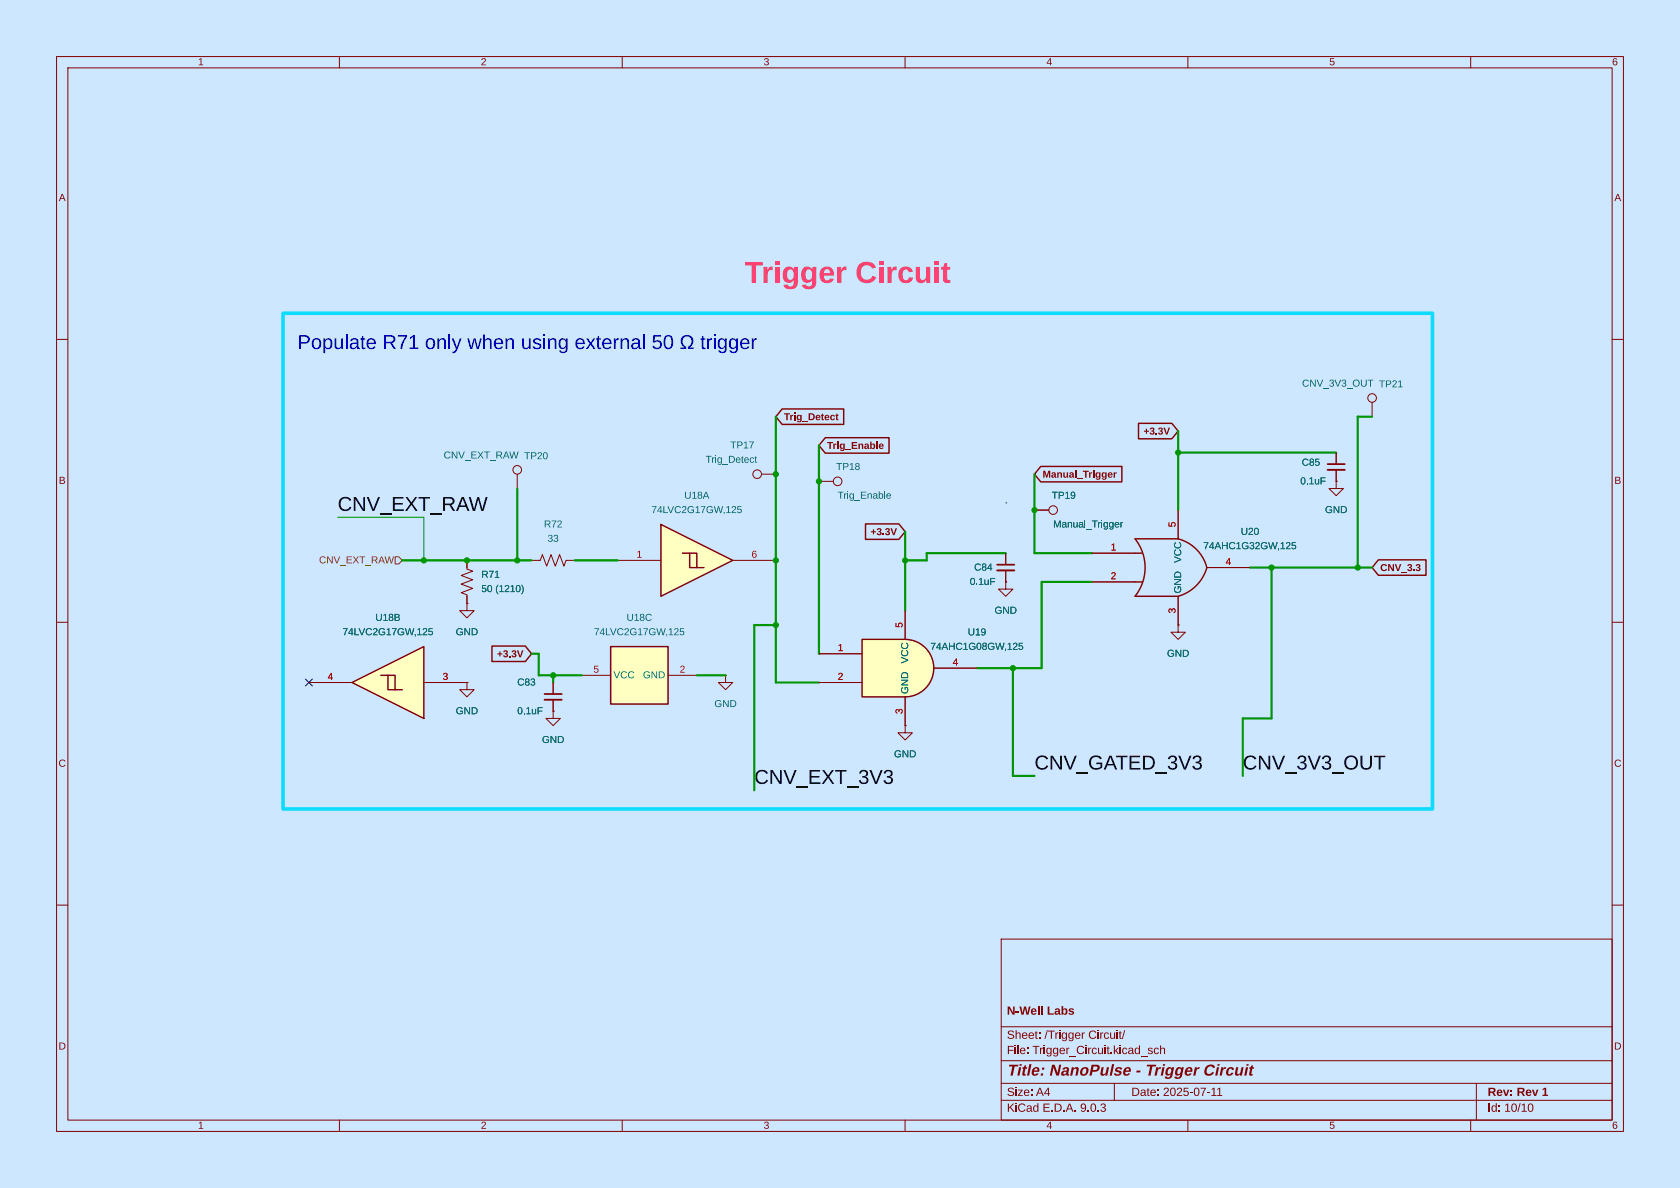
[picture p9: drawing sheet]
(kicad_sch
 (version 20250114)
 (generator "eeschema")
 (generator_version "9.0")
 (paper "A4")
 (title_block
  (title "NanoPulse - Trigger Circuit")
  (date "2025-07-11")
  (rev "Rev 1")
  (company "N-Well Labs\n\n"))
 (lib_symbols
  (symbol "majed-symbols:74AHC1G08" (exclude_from_sim no) (in_bom yes) (on_board yes)
   (property "Reference" "U" (at -2.54 3.81 0) (effects (font (size 1.27 1.27))))
   (property "Value" "74AHC1G08" (at 0 -3.81 0) (effects (font (size 1.27 1.27))))
   (property "Footprint" "" (at 0 0 0) (effects (font (size 1.27 1.27)) (hide yes)))
   (property "Datasheet" "http://www.ti.com/lit/sg/scyt129e/scyt129e.pdf" (at 0 0 0) (effects (font (size 1.27 1.27)) (hide yes)))
   (property "Description" "Single AND Gate, Low-Voltage CMOS" (at 0 0 0) (effects (font (size 1.27 1.27)) (hide yes)))
   (symbol "74AHC1G08_0_1"
    (arc (start 0 5.08) (mid 5.0579 0) (end 0 -5.08) (stroke (width 0.254) (type default)) (fill (type background)))
    (polyline (pts (xy 0 -5.08) (xy -7.62 -5.08) (xy -7.62 5.08) (xy 0 5.08)) (stroke (width 0.254) (type default)) (fill (type background))))
   (symbol "74AHC1G08_1_1"
    (pin input line (at -15.24 2.54 0) (length 7.62) (name "~" (effects (font (size 1.27 1.27)))) (number "1" (effects (font (size 1.27 1.27)))))
    (pin input line (at -15.24 -2.54 0) (length 7.62) (name "~" (effects (font (size 1.27 1.27)))) (number "2" (effects (font (size 1.27 1.27)))))
    (pin power_in line (at 0 10.16 270) (length 5.08) (name "VCC" (effects (font (size 1.27 1.27)))) (number "5" (effects (font (size 1.27 1.27)))))
    (pin power_in line (at 0 -10.16 90) (length 5.08) (name "GND" (effects (font (size 1.27 1.27)))) (number "3" (effects (font (size 1.27 1.27)))))
    (pin output line (at 12.7 0 180) (length 7.62) (name "~" (effects (font (size 1.27 1.27)))) (number "4" (effects (font (size 1.27 1.27))))))
   (embedded_fonts no))
  (symbol "majed-symbols:74AHC1G32" (exclude_from_sim no) (in_bom yes) (on_board yes)
   (property "Reference" "U" (at -2.54 3.81 0) (effects (font (size 1.27 1.27))))
   (property "Value" "74AHC1G32" (at 0 -3.81 0) (effects (font (size 1.27 1.27))))
   (property "Footprint" "" (at 0 0 0) (effects (font (size 1.27 1.27)) (hide yes)))
   (property "Datasheet" "http://www.ti.com/lit/sg/scyt129e/scyt129e.pdf" (at 0 0 0) (effects (font (size 1.27 1.27)) (hide yes)))
   (property "Description" "Single OR Gate, Low-Voltage CMOS" (at 0 0 0) (effects (font (size 1.27 1.27)) (hide yes)))
   (symbol "74AHC1G32_0_1"
    (arc (start -7.62 5.08) (mid -5.838 0) (end -7.62 -5.08) (stroke (width 0.254) (type default)) (fill (type none)))
    (polyline (pts (xy -7.62 2.54) (xy -6.35 2.54)) (stroke (width 0.254) (type default)) (fill (type background)))
    (polyline (pts (xy -7.62 -2.54) (xy -6.35 -2.54)) (stroke (width 0.254) (type default)) (fill (type background)))
    (arc (start 5.08 0) (mid 3.202 -3.202) (end 0 -5.08) (stroke (width 0.254) (type default)) (fill (type none)))
    (arc (start 0 5.08) (mid 3.2271 3.2271) (end 5.08 0) (stroke (width 0.254) (type default)) (fill (type none)))
    (polyline (pts (xy 0 5.08) (xy -7.62 5.08)) (stroke (width 0.254) (type default)) (fill (type background)))
    (polyline (pts (xy 0 -5.08) (xy -7.62 -5.08)) (stroke (width 0.254) (type default)) (fill (type background))))
   (symbol "74AHC1G32_1_1"
    (pin input line (at -15.24 2.54 0) (length 7.62) (name "~" (effects (font (size 1.27 1.27)))) (number "1" (effects (font (size 1.27 1.27)))))
    (pin input line (at -15.24 -2.54 0) (length 7.62) (name "~" (effects (font (size 1.27 1.27)))) (number "2" (effects (font (size 1.27 1.27)))))
    (pin power_in line (at 0 10.16 270) (length 5.08) (name "VCC" (effects (font (size 1.27 1.27)))) (number "5" (effects (font (size 1.27 1.27)))))
    (pin power_in line (at 0 -10.16 90) (length 5.08) (name "GND" (effects (font (size 1.27 1.27)))) (number "3" (effects (font (size 1.27 1.27)))))
    (pin output line (at 12.7 0 180) (length 7.62) (name "~" (effects (font (size 1.27 1.27)))) (number "4" (effects (font (size 1.27 1.27))))))
   (embedded_fonts no))
  (symbol "majed-symbols:74LVC2G17" (exclude_from_sim no) (in_bom yes) (on_board yes)
   (property "Reference" "U" (at -1.27 7.62 0) (effects (font (size 1.27 1.27))))
   (property "Value" "74LVC2G17" (at 2.54 -7.62 0) (effects (font (size 1.27 1.27))))
   (property "Footprint" "" (at 0 0 0) (effects (font (size 1.27 1.27)) (hide yes)))
   (property "Datasheet" "http://www.ti.com/lit/sg/scyt129e/scyt129e.pdf" (at 0 0 0) (effects (font (size 1.27 1.27)) (hide yes)))
   (property "Description" "Dual Buffer, Schmitt Triggered, Low-Voltage CMOS" (at 0 0 0) (effects (font (size 1.27 1.27)) (hide yes)))
   (symbol "74LVC2G17_1_1"
    (polyline (pts (xy -7.62 6.35) (xy -7.62 -6.35) (xy 5.08 0) (xy -7.62 6.35)) (stroke (width 0.254) (type default)) (fill (type background)))
    (polyline (pts (xy -3.81 1.27) (xy -2.54 1.27) (xy -2.54 -1.27) (xy 0 -1.27)) (stroke (width 0.254) (type default)) (fill (type background)))
    (polyline (pts (xy -2.54 1.27) (xy -1.27 1.27) (xy -1.27 -1.27)) (stroke (width 0.254) (type default)) (fill (type background)))
    (pin input line (at -15.24 0 0) (length 7.62) (name "~" (effects (font (size 1.27 1.27)))) (number "1" (effects (font (size 1.27 1.27)))))
    (pin output line (at 12.7 0 180) (length 7.62) (name "~" (effects (font (size 1.27 1.27)))) (number "6" (effects (font (size 1.27 1.27))))))
   (symbol "74LVC2G17_2_1"
    (polyline (pts (xy -7.62 6.35) (xy -7.62 -6.35) (xy 5.08 0) (xy -7.62 6.35)) (stroke (width 0.254) (type default)) (fill (type background)))
    (polyline (pts (xy -3.81 1.27) (xy -2.54 1.27) (xy -2.54 -1.27) (xy 0 -1.27)) (stroke (width 0.254) (type default)) (fill (type background)))
    (polyline (pts (xy -2.54 1.27) (xy -1.27 1.27) (xy -1.27 -1.27)) (stroke (width 0.254) (type default)) (fill (type background)))
    (pin input line (at -15.24 0 0) (length 7.62) (name "~" (effects (font (size 1.27 1.27)))) (number "3" (effects (font (size 1.27 1.27)))))
    (pin output line (at 12.7 0 180) (length 7.62) (name "~" (effects (font (size 1.27 1.27)))) (number "4" (effects (font (size 1.27 1.27))))))
   (symbol "74LVC2G17_3_0"
    (rectangle (start -5.08 -5.08) (end 5.08 5.08) (stroke (width 0.254) (type default)) (fill (type background))))
   (symbol "74LVC2G17_3_1"
    (pin power_in line (at 0 10.16 270) (length 5.08) (name "VCC" (effects (font (size 1.27 1.27)))) (number "5" (effects (font (size 1.27 1.27)))))
    (pin power_in line (at 0 -10.16 90) (length 5.08) (name "GND" (effects (font (size 1.27 1.27)))) (number "2" (effects (font (size 1.27 1.27))))))
   (embedded_fonts no))
  (symbol "majed-symbols:C_Small"
   (pin_numbers (hide yes))
   (pin_names
    (offset 0.254) (hide yes)) (exclude_from_sim no) (in_bom yes) (on_board yes)
   (property "Reference" "C" (at 0.254 1.778 0) (effects (font (size 1.27 1.27)) (justify left)))
   (property "Value" "C_Small" (at 0.254 -2.032 0) (effects (font (size 1.27 1.27)) (justify left)))
   (property "Footprint" "" (at 0 0 0) (effects (font (size 1.27 1.27)) (hide yes)))
   (property "Datasheet" "~" (at 0 0 0) (effects (font (size 1.27 1.27)) (hide yes)))
   (property "Description" "Unpolarized capacitor, small symbol" (at 0 0 0) (effects (font (size 1.27 1.27)) (hide yes)))
   (symbol "C_Small_0_1"
    (polyline (pts (xy -1.524 0.508) (xy 1.524 0.508)) (stroke (width 0.3048) (type default)) (fill (type none)))
    (polyline (pts (xy -1.524 -0.508) (xy 1.524 -0.508)) (stroke (width 0.3302) (type default)) (fill (type none))))
   (symbol "C_Small_1_1"
    (pin passive line (at 0 2.54 270) (length 2.032) (name "~" (effects (font (size 1.27 1.27)))) (number "1" (effects (font (size 1.27 1.27)))))
    (pin passive line (at 0 -2.54 90) (length 2.032) (name "~" (effects (font (size 1.27 1.27)))) (number "2" (effects (font (size 1.27 1.27))))))
   (embedded_fonts no))
  (symbol "majed-symbols:GND"
   (power)
   (pin_numbers (hide yes))
   (pin_names
    (offset 0) (hide yes)) (exclude_from_sim no) (in_bom yes) (on_board yes)
   (property "Reference" "#PWR" (at 0 -6.35 0) (effects (font (size 1.27 1.27)) (hide yes)))
   (property "Value" "GND" (at 0 -3.81 0) (effects (font (size 1.27 1.27))))
   (property "Footprint" "" (at 0 0 0) (effects (font (size 1.27 1.27)) (hide yes)))
   (property "Datasheet" "" (at 0 0 0) (effects (font (size 1.27 1.27)) (hide yes)))
   (property "Description" "Power symbol creates a global label with name \"GND\" , ground" (at 0 0 0) (effects (font (size 1.27 1.27)) (hide yes)))
   (symbol "GND_0_1"
    (polyline (pts (xy 0 0) (xy 0 -1.27) (xy 1.27 -1.27) (xy 0 -2.54) (xy -1.27 -1.27) (xy 0 -1.27)) (stroke (width 0) (type default)) (fill (type none))))
   (symbol "GND_1_1"
    (pin power_in line (at 0 0 270) (length 0) (name "~" (effects (font (size 1.27 1.27)))) (number "1" (effects (font (size 1.27 1.27))))))
   (embedded_fonts no))
  (symbol "majed-symbols:R_US"
   (pin_numbers (hide yes))
   (pin_names
    (offset 0)) (exclude_from_sim no) (in_bom yes) (on_board yes)
   (property "Reference" "R" (at 2.54 0 90) (effects (font (size 1.27 1.27))))
   (property "Value" "R_US" (at -2.54 0 90) (effects (font (size 1.27 1.27))))
   (property "Footprint" "" (at 1.016 -0.254 90) (effects (font (size 1.27 1.27)) (hide yes)))
   (property "Datasheet" "~" (at 0 0 0) (effects (font (size 1.27 1.27)) (hide yes)))
   (property "Description" "Resistor, US symbol" (at 0 0 0) (effects (font (size 1.27 1.27)) (hide yes)))
   (symbol "R_US_0_1"
    (polyline (pts (xy 0 2.286) (xy 0 2.54)) (stroke (width 0) (type default)) (fill (type none)))
    (polyline (pts (xy 0 2.286) (xy 1.016 1.905) (xy 0 1.524) (xy -1.016 1.143) (xy 0 0.762)) (stroke (width 0) (type default)) (fill (type none)))
    (polyline (pts (xy 0 0.762) (xy 1.016 0.381) (xy 0 0) (xy -1.016 -0.381) (xy 0 -0.762)) (stroke (width 0) (type default)) (fill (type none)))
    (polyline (pts (xy 0 -0.762) (xy 1.016 -1.143) (xy 0 -1.524) (xy -1.016 -1.905) (xy 0 -2.286)) (stroke (width 0) (type default)) (fill (type none)))
    (polyline (pts (xy 0 -2.286) (xy 0 -2.54)) (stroke (width 0) (type default)) (fill (type none))))
   (symbol "R_US_1_1"
    (pin passive line (at 0 3.81 270) (length 1.27) (name "~" (effects (font (size 1.27 1.27)))) (number "1" (effects (font (size 1.27 1.27)))))
    (pin passive line (at 0 -3.81 90) (length 1.27) (name "~" (effects (font (size 1.27 1.27)))) (number "2" (effects (font (size 1.27 1.27))))))
   (embedded_fonts no))
  (symbol "majed-symbols:TestPoint"
   (pin_numbers (hide yes))
   (pin_names
    (offset 0.762) (hide yes)) (exclude_from_sim no) (in_bom yes) (on_board yes)
   (property "Reference" "TP" (at 2.54 2.794 90) (effects (font (size 1.27 1.27)) (justify left)))
   (property "Value" "" (at 5.08 2.286 90) (effects (font (size 1.27 1.27)) (justify left)))
   (property "Footprint" "TestPoint:TestPoint_Pad_1.0x1.0mm" (at 5.08 0 0) (effects (font (size 1.27 1.27)) (hide yes)))
   (property "Datasheet" "~" (at 5.08 0 0) (effects (font (size 1.27 1.27)) (hide yes)))
   (property "Description" "Test Point" (at 0 0 0) (effects (font (size 1.27 1.27)) (hide yes)))
   (property "Manufacturer" "" (at 0 0 0) (effects (font (size 1.27 1.27)) (hide yes)))
   (property "Mfg part #" "" (at 0 0 0) (effects (font (size 1.27 1.27)) (hide yes)))
   (property "Purpose" "" (at 0 0 0) (effects (font (size 1.27 1.27)) (hide yes)))
   (symbol "TestPoint_0_1"
    (circle (center 0 3.302) (radius 0.762) (stroke (width 0) (type default)) (fill (type none))))
   (symbol "TestPoint_1_1"
    (pin passive line (at 0 0 90) (length 2.54) (name "1" (effects (font (size 1.27 1.27)))) (number "1" (effects (font (size 1.27 1.27))))))
   (embedded_fonts no)))
 (rectangle
  (start 50.038 55.372)
  (end 253.238 143.002)
  (stroke (width 0.635) (type solid) (color 14 220 255 1))
  (fill (type none)))
 (rectangle
  (start 177.8 88.9)
  (end 177.8 88.9)
  (stroke (width 0) (type default))
  (fill (type none)))
 (text "Populate R71 only when using external 50 Ω trigger"
  (exclude_from_sim no)
  (at 93.218 61.468 0)
  (effects (font (size 2.54 2.54))))
 (text "Trigger Circuit"
  (exclude_from_sim no)
  (at 149.86 49.53 0)
  (effects (font
    (face "Liberation Sans") (size 3.81 3.81)
    (bold yes) (color 255 66 114 1))))
 (junction
  (at 144.78 85.09)
  (diameter 0)
  (color 0 0 0 0))
 (junction
  (at 240.03 100.33)
  (diameter 0)
  (color 0 0 0 0))
 (junction
  (at 137.16 110.49)
  (diameter 0)
  (color 0 0 0 0))
 (junction
  (at 137.16 99.06)
  (diameter 0)
  (color 0 0 0 0))
 (junction
  (at 137.16 83.82)
  (diameter 0)
  (color 0 0 0 0))
 (junction
  (at 208.28 80.01)
  (diameter 0)
  (color 0 0 0 0))
 (junction
  (at 224.79 100.33)
  (diameter 0)
  (color 0 0 0 0))
 (junction
  (at 160.02 99.06)
  (diameter 0)
  (color 0 0 0 0))
 (junction
  (at 82.55 99.06)
  (diameter 0)
  (color 0 0 0 0))
 (junction
  (at 179.07 118.11)
  (diameter 0)
  (color 0 0 0 0))
 (junction
  (at 91.44 99.06)
  (diameter 0)
  (color 0 0 0 0))
 (junction
  (at 74.93 99.06)
  (diameter 0)
  (color 0 0 0 0))
 (junction
  (at 182.88 90.17)
  (diameter 0)
  (color 0 0 0 0))
 (junction
  (at 97.79 119.38)
  (diameter 0)
  (color 0 0 0 0))
 (no_connect
  (at 54.61 120.65))
 (wire
  (pts (xy 193.04 97.79) (xy 182.88 97.79))
  (stroke (width 0.381) (type default)))
 (wire
  (pts (xy 182.88 97.79) (xy 182.88 90.17))
  (stroke (width 0.381) (type default)))
 (wire
  (pts (xy 240.03 73.66) (xy 242.57 73.66))
  (stroke (width 0.381) (type default)))
 (wire
  (pts (xy 144.78 85.09) (xy 144.78 115.57))
  (stroke (width 0.381) (type default)))
 (wire
  (pts (xy 160.02 93.98) (xy 160.02 99.06))
  (stroke (width 0.381) (type default)))
 (wire
  (pts (xy 163.83 97.79) (xy 163.83 99.06))
  (stroke (width 0.381) (type default)))
 (wire
  (pts (xy 95.25 115.57) (xy 95.25 119.38))
  (stroke (width 0.381) (type default)))
 (wire
  (pts (xy 91.44 99.06) (xy 93.98 99.06))
  (stroke (width 0.381) (type default)))
 (wire
  (pts (xy 74.93 91.44) (xy 74.93 99.06))
  (stroke (width 0) (type default)))
 (wire
  (pts (xy 177.8 97.79) (xy 163.83 97.79))
  (stroke (width 0.381) (type default)))
 (wire
  (pts (xy 93.98 115.57) (xy 95.25 115.57))
  (stroke (width 0.381) (type default)))
 (wire
  (pts (xy 95.25 119.38) (xy 97.79 119.38))
  (stroke (width 0.381) (type default)))
 (wire
  (pts (xy 240.03 100.33) (xy 242.57 100.33))
  (stroke (width 0.381) (type default)))
 (wire
  (pts (xy 123.19 119.38) (xy 128.27 119.38))
  (stroke (width 0.381) (type default)))
 (wire
  (pts (xy 137.16 73.66) (xy 137.16 83.82))
  (stroke (width 0.381) (type default)))
 (wire
  (pts (xy 133.35 110.49) (xy 133.35 139.7))
  (stroke (width 0.381) (type default)))
 (wire
  (pts (xy 224.79 100.33) (xy 240.03 100.33))
  (stroke (width 0.381) (type default)))
 (wire
  (pts (xy 137.16 120.65) (xy 144.78 120.65))
  (stroke (width 0.381) (type default)))
 (wire
  (pts (xy 71.12 99.06) (xy 74.93 99.06))
  (stroke (width 0.381) (type default)))
 (wire
  (pts (xy 137.16 83.82) (xy 137.16 99.06))
  (stroke (width 0.381) (type default)))
 (wire
  (pts (xy 179.07 118.11) (xy 184.15 118.11))
  (stroke (width 0.381) (type default)))
 (wire
  (pts (xy 184.15 102.87) (xy 193.04 102.87))
  (stroke (width 0.381) (type default)))
 (wire
  (pts (xy 163.83 99.06) (xy 160.02 99.06))
  (stroke (width 0.381) (type default)))
 (wire
  (pts (xy 97.79 119.38) (xy 102.87 119.38))
  (stroke (width 0.381) (type default)))
 (wire
  (pts (xy 82.55 99.06) (xy 91.44 99.06))
  (stroke (width 0.381) (type default)))
 (wire
  (pts (xy 219.71 127) (xy 224.79 127))
  (stroke (width 0.381) (type default)))
 (wire
  (pts (xy 160.02 99.06) (xy 160.02 107.95))
  (stroke (width 0.381) (type default)))
 (wire
  (pts (xy 101.6 99.06) (xy 109.22 99.06))
  (stroke (width 0.381) (type default)))
 (wire
  (pts (xy 144.78 78.74) (xy 144.78 85.09))
  (stroke (width 0.381) (type default)))
 (wire
  (pts (xy 182.88 90.17) (xy 182.88 83.82))
  (stroke (width 0.381) (type default)))
 (wire
  (pts (xy 240.03 100.33) (xy 240.03 73.66))
  (stroke (width 0.381) (type default)))
 (wire
  (pts (xy 74.93 99.06) (xy 82.55 99.06))
  (stroke (width 0.381) (type default)))
 (wire
  (pts (xy 184.15 118.11) (xy 184.15 102.87))
  (stroke (width 0.381) (type default)))
 (wire
  (pts (xy 219.71 127) (xy 219.71 137.16))
  (stroke (width 0.381) (type default)))
 (wire
  (pts (xy 208.28 80.01) (xy 236.22 80.01))
  (stroke (width 0.381) (type default)))
 (wire
  (pts (xy 137.16 110.49) (xy 133.35 110.49))
  (stroke (width 0.381) (type default)))
 (wire
  (pts (xy 208.28 76.2) (xy 208.28 80.01))
  (stroke (width 0.381) (type default)))
 (wire
  (pts (xy 224.79 100.33) (xy 224.79 127))
  (stroke (width 0.381) (type default)))
 (wire
  (pts (xy 137.16 99.06) (xy 137.16 110.49))
  (stroke (width 0.381) (type default)))
 (wire
  (pts (xy 208.28 80.01) (xy 208.28 90.17))
  (stroke (width 0.381) (type default)))
 (wire
  (pts (xy 179.07 118.11) (xy 179.07 137.16))
  (stroke (width 0.381) (type default)))
 (wire
  (pts (xy 91.44 86.36) (xy 91.44 99.06))
  (stroke (width 0.381) (type default)))
 (wire
  (pts (xy 179.07 137.16) (xy 182.88 137.16))
  (stroke (width 0.381) (type default)))
 (wire
  (pts (xy 172.72 118.11) (xy 179.07 118.11))
  (stroke (width 0.381) (type default)))
 (wire
  (pts (xy 59.69 91.44) (xy 74.93 91.44))
  (stroke (width 0) (type default)))
 (wire
  (pts (xy 137.16 110.49) (xy 137.16 120.65))
  (stroke (width 0.381) (type default)))
 (wire
  (pts (xy 220.98 100.33) (xy 224.79 100.33))
  (stroke (width 0.381) (type default)))
 (wire
  (pts (xy 97.79 119.38) (xy 97.79 120.65))
  (stroke (width 0.381) (type default)))
 (label "CNV_GATED_3V3"
  (at 182.88 137.16 0)
  (effects (font (size 2.54 2.54)) (justify left bottom)))
 (label "CNV_EXT_3V3"
  (at 133.35 139.7 0)
  (effects (font (size 2.54 2.54)) (justify left bottom)))
 (label "CNV_3V3_OUT"
  (at 219.71 137.16 0)
  (effects (font (size 2.54 2.54)) (justify left bottom)))
 (label "CNV_EXT_RAW"
  (at 59.69 91.44 0)
  (effects (font (size 2.54 2.54)) (justify left bottom)))
 (global_label "CNV_3.3"
  (shape input)
  (at 242.57 100.33 0)
  (effects (font (size 1.27 1.27)
    (bold yes)) (justify left))
  (property "Intersheetrefs" "${INTERSHEET_REFS}" (at 250.9903 91.44 0) (effects (font (size 1.27 1.27)) (justify left) (hide yes))))
 (global_label "+3.3V"
  (shape input)
  (at 93.98 115.57 180)
  (fields_autoplaced yes)
  (effects (font (size 1.27 1.27)
    (bold yes)) (justify right))
  (property "Intersheetrefs" "${INTERSHEET_REFS}" (at 84.834 115.57 0) (effects (font (size 1.27 1.27)) (justify right) (hide yes))))
 (global_label "Manual_Trigger"
  (shape input)
  (at 182.88 83.82 0)
  (fields_autoplaced yes)
  (effects (font (size 1.27 1.27)
    (bold yes)) (justify left))
  (property "Intersheetrefs" "${INTERSHEET_REFS}" (at 200.5528 83.82 0) (effects (font (size 1.27 1.27)) (justify left) (hide yes))))
 (global_label "+3.3V"
  (shape input)
  (at 208.28 76.2 180)
  (fields_autoplaced yes)
  (effects (font (size 1.27 1.27)
    (bold yes)) (justify right))
  (property "Intersheetrefs" "${INTERSHEET_REFS}" (at 199.134 76.2 0) (effects (font (size 1.27 1.27)) (justify right) (hide yes))))
 (global_label "Trig_Detect"
  (shape input)
  (at 137.16 73.66 0)
  (fields_autoplaced yes)
  (effects (font (size 1.27 1.27)
    (bold yes)) (justify left))
  (property "Intersheetrefs" "${INTERSHEET_REFS}" (at 151.0836 73.66 0) (effects (font (size 1.27 1.27)) (justify left) (hide yes))))
 (global_label "Trig_Enable"
  (shape input)
  (at 144.78 78.74 0)
  (fields_autoplaced yes)
  (effects (font (size 1.27 1.27)
    (bold yes)) (justify left))
  (property "Intersheetrefs" "${INTERSHEET_REFS}" (at 159.0662 78.74 0) (effects (font (size 1.27 1.27)) (justify left) (hide yes))))
 (global_label "+3.3V"
  (shape input)
  (at 160.02 93.98 180)
  (fields_autoplaced yes)
  (effects (font (size 1.27 1.27)
    (bold yes)) (justify right))
  (property "Intersheetrefs" "${INTERSHEET_REFS}" (at 150.874 93.98 0) (effects (font (size 1.27 1.27)) (justify right) (hide yes))))
 (hierarchical_label "CNV_EXT_RAW"
  (shape input)
  (at 71.12 99.06 180)
  (effects (font (size 1.27 1.27)) (justify right)))
 (symbol
  (lib_id "majed-symbols:GND")
  (at 160.02 128.27 0)
  (unit 1)
  (exclude_from_sim no)
  (in_bom yes)
  (on_board yes)
  (dnp no)
  (fields_autoplaced yes)
  (property "Reference" "#PWR0152" (at 160.02 134.62 0) (effects (font (size 1.27 1.27)) (hide yes)))
  (property "Value" "GND" (at 160.02 133.35 0) (effects (font (size 1.27 1.27))))
  (property "Footprint" "" (at 160.02 128.27 0) (effects (font (size 1.27 1.27)) (hide yes)))
  (property "Datasheet" "" (at 160.02 128.27 0) (effects (font (size 1.27 1.27)) (hide yes)))
  (property "Description" "Power symbol creates a global label with name \"GND\" , ground" (at 160.02 128.27 0) (effects (font (size 1.27 1.27)) (hide yes)))
  (pin "1"))
 (symbol
  (lib_id "majed-symbols:GND")
  (at 82.55 106.68 0)
  (unit 1)
  (exclude_from_sim no)
  (in_bom yes)
  (on_board yes)
  (dnp no)
  (fields_autoplaced yes)
  (property "Reference" "#PWR0148" (at 82.55 113.03 0) (effects (font (size 1.27 1.27)) (hide yes)))
  (property "Value" "GND" (at 82.55 111.76 0) (effects (font (size 1.27 1.27))))
  (property "Footprint" "" (at 82.55 106.68 0) (effects (font (size 1.27 1.27)) (hide yes)))
  (property "Datasheet" "" (at 82.55 106.68 0) (effects (font (size 1.27 1.27)) (hide yes)))
  (property "Description" "Power symbol creates a global label with name \"GND\" , ground" (at 82.55 106.68 0) (effects (font (size 1.27 1.27)) (hide yes)))
  (pin "1"))
 (symbol
  (lib_id "majed-symbols:TestPoint")
  (at 137.16 83.82 90)
  (unit 1)
  (exclude_from_sim no)
  (in_bom yes)
  (on_board yes)
  (dnp no)
  (property "Reference" "TP17" (at 133.35 78.74 90) (effects (font (size 1.27 1.27)) (justify left)))
  (property "Value" "Trig_Detect" (at 133.858 81.28 90) (effects (font (size 1.27 1.27)) (justify left)))
  (property "Footprint" "TestPoint:TestPoint_Pad_1.0x1.0mm" (at 137.16 78.74 0) (effects (font (size 1.27 1.27)) (hide yes)))
  (property "Datasheet" "~" (at 137.16 78.74 0) (effects (font (size 1.27 1.27)) (hide yes)))
  (property "Description" "Test Point" (at 137.16 83.82 0) (effects (font (size 1.27 1.27)) (hide yes)))
  (property "Manufacturer" "" (at 137.16 83.82 0) (effects (font (size 1.27 1.27)) (hide yes)))
  (property "Mfg part #" "" (at 137.16 83.82 0) (effects (font (size 1.27 1.27)) (hide yes)))
  (property "Purpose" "" (at 137.16 83.82 0) (effects (font (size 1.27 1.27)) (hide yes)))
  (pin "1"))
 (symbol
  (lib_id "majed-symbols:GND")
  (at 128.27 119.38 0)
  (unit 1)
  (exclude_from_sim no)
  (in_bom yes)
  (on_board yes)
  (dnp no)
  (fields_autoplaced yes)
  (property "Reference" "#PWR0151" (at 128.27 125.73 0) (effects (font (size 1.27 1.27)) (hide yes)))
  (property "Value" "GND" (at 128.27 124.46 0) (effects (font (size 1.27 1.27))))
  (property "Footprint" "" (at 128.27 119.38 0) (effects (font (size 1.27 1.27)) (hide yes)))
  (property "Datasheet" "" (at 128.27 119.38 0) (effects (font (size 1.27 1.27)) (hide yes)))
  (property "Description" "Power symbol creates a global label with name \"GND\" , ground" (at 128.27 119.38 0) (effects (font (size 1.27 1.27)) (hide yes)))
  (pin "1"))
 (symbol
  (lib_id "majed-symbols:R_US")
  (at 82.55 102.87 0)
  (unit 1)
  (exclude_from_sim no)
  (in_bom yes)
  (on_board yes)
  (dnp no)
  (fields_autoplaced yes)
  (property "Reference" "R71" (at 85.09 101.5999 0) (effects (font (size 1.27 1.27)) (justify left)))
  (property "Value" "50 (1210)" (at 85.09 104.1399 0) (effects (font (size 1.27 1.27)) (justify left)))
  (property "Footprint" "Resistor_SMD:R_1210_3225Metric_Pad1.30x2.65mm_HandSolder" (at 83.566 103.124 90) (effects (font (size 1.27 1.27)) (hide yes)))
  (property "Datasheet" "~" (at 82.55 102.87 0) (effects (font (size 1.27 1.27)) (hide yes)))
  (property "Description" "Resistor, US symbol" (at 82.55 102.87 0) (effects (font (size 1.27 1.27)) (hide yes)))
  (property "Manufacturer" "Vishay Dale" (at 82.55 102.87 0) (effects (font (size 1.27 1.27)) (hide yes)))
  (property "Digikey" "541-RCP1206W50R0JTPCT-ND" (at 82.55 102.87 0) (effects (font (size 1.27 1.27)) (hide yes)))
  (property "Mfg part #" "RCP1206W50R0JTP" (at 82.55 102.87 0) (effects (font (size 1.27 1.27)) (hide yes)))
  (pin "1")
  (pin "2"))
 (symbol
  (lib_id "majed-symbols:C_Small")
  (at 177.8 100.33 0)
  (unit 1)
  (exclude_from_sim no)
  (in_bom yes)
  (on_board yes)
  (dnp no)
  (property "Reference" "C84" (at 172.212 100.33 0) (effects (font (size 1.27 1.27)) (justify left)))
  (property "Value" "0.1uF" (at 171.45 102.87 0) (effects (font (size 1.27 1.27)) (justify left)))
  (property "Footprint" "Capacitor_SMD:C_0603_1608Metric" (at 177.8 100.33 0) (effects (font (size 1.27 1.27)) (hide yes)))
  (property "Datasheet" "~" (at 177.8 100.33 0) (effects (font (size 1.27 1.27)) (hide yes)))
  (property "Description" "Unpolarized capacitor, small symbol" (at 177.8 100.33 0) (effects (font (size 1.27 1.27)) (hide yes)))
  (property "Manufacturer" "YAGEO " (at 177.8 100.33 0) (effects (font (size 1.27 1.27)) (hide yes)))
  (property "Digikey" "311-1088-1-ND" (at 177.8 100.33 0) (effects (font (size 1.27 1.27)) (hide yes)))
  (property "Mfg part #" "CC0603KRX7R7BB104" (at 177.8 100.33 0) (effects (font (size 1.27 1.27)) (hide yes)))
  (pin "1")
  (pin "2"))
 (symbol
  (lib_id "majed-symbols:74AHC1G08")
  (at 160.02 118.11 0)
  (unit 1)
  (exclude_from_sim no)
  (in_bom yes)
  (on_board yes)
  (dnp no)
  (fields_autoplaced yes)
  (property "Reference" "U19" (at 172.72 111.7914 0) (effects (font (size 1.27 1.27))))
  (property "Value" "74AHC1G08GW,125" (at 172.72 114.3314 0) (effects (font (size 1.27 1.27))))
  (property "Footprint" "Package_TO_SOT_SMD:SOT-353_SC-70-5" (at 160.02 118.11 0) (effects (font (size 1.27 1.27)) (hide yes)))
  (property "Datasheet" "http://www.ti.com/lit/sg/scyt129e/scyt129e.pdf" (at 160.02 118.11 0) (effects (font (size 1.27 1.27)) (hide yes)))
  (property "Description" "Single AND Gate, Low-Voltage CMOS" (at 160.02 118.11 0) (effects (font (size 1.27 1.27)) (hide yes)))
  (property "Manufacturer" "Nexperia USA Inc. " (at 160.02 118.11 0) (effects (font (size 1.27 1.27)) (hide yes)))
  (property "Digikey" "1727-3148-1-ND " (at 160.02 118.11 0) (effects (font (size 1.27 1.27)) (hide yes)))
  (property "Mfg part #" "74AHC1G08GW,125 " (at 160.02 118.11 0) (effects (font (size 1.27 1.27)) (hide yes)))
  (property "Purpose" "" (at 160.02 118.11 0) (effects (font (size 1.27 1.27)) (hide yes)))
  (pin "5")
  (pin "2")
  (pin "1")
  (pin "3")
  (pin "4"))
 (symbol
  (lib_id "majed-symbols:74LVC2G17")
  (at 124.46 99.06 0)
  (unit 1)
  (exclude_from_sim no)
  (in_bom yes)
  (on_board yes)
  (dnp no)
  (fields_autoplaced yes)
  (property "Reference" "U18" (at 123.19 87.63 0) (effects (font (size 1.27 1.27))))
  (property "Value" "74LVC2G17GW,125" (at 123.19 90.17 0) (effects (font (size 1.27 1.27))))
  (property "Footprint" "Package_TO_SOT_SMD:SOT-363_SC-70-6" (at 124.46 99.06 0) (effects (font (size 1.27 1.27)) (hide yes)))
  (property "Datasheet" "http://www.ti.com/lit/sg/scyt129e/scyt129e.pdf" (at 124.46 99.06 0) (effects (font (size 1.27 1.27)) (hide yes)))
  (property "Description" "Dual Buffer, Schmitt Triggered, Low-Voltage CMOS" (at 124.46 99.06 0) (effects (font (size 1.27 1.27)) (hide yes)))
  (property "Digikey" "1727-4218-1-ND " (at 124.46 99.06 0) (effects (font (size 1.27 1.27)) (hide yes)))
  (property "Manufacturer" "Nexperia USA Inc.  " (at 124.46 99.06 0) (effects (font (size 1.27 1.27)) (hide yes)))
  (property "Mfg part #" "74LVC2G17GW,125" (at 124.46 99.06 0) (effects (font (size 1.27 1.27)) (hide yes)))
  (property "Purpose" "" (at 124.46 99.06 0) (effects (font (size 1.27 1.27)) (hide yes)))
  (pin "3")
  (pin "1")
  (pin "6")
  (pin "2")
  (pin "4")
  (pin "5"))
 (symbol
  (lib_id "majed-symbols:TestPoint")
  (at 91.44 86.36 0)
  (unit 1)
  (exclude_from_sim no)
  (in_bom yes)
  (on_board yes)
  (dnp no)
  (property "Reference" "TP20" (at 96.901 80.645 0) (effects (font (size 1.27 1.27)) (justify right)))
  (property "Value" "CNV_EXT_RAW" (at 91.694 80.518 0) (effects (font (size 1.27 1.27)) (justify right)))
  (property "Footprint" "TestPoint:TestPoint_Pad_1.0x1.0mm" (at 96.52 86.36 0) (effects (font (size 1.27 1.27)) (hide yes)))
  (property "Datasheet" "~" (at 96.52 86.36 0) (effects (font (size 1.27 1.27)) (hide yes)))
  (property "Description" "Test Point" (at 91.44 86.36 0) (effects (font (size 1.27 1.27)) (hide yes)))
  (property "Manufacturer" "" (at 91.44 86.36 0) (effects (font (size 1.27 1.27)) (hide yes)))
  (property "Mfg part #" "" (at 91.44 86.36 0) (effects (font (size 1.27 1.27)) (hide yes)))
  (property "Purpose" "" (at 91.44 86.36 0) (effects (font (size 1.27 1.27)) (hide yes)))
  (pin "1"))
 (symbol
  (lib_id "majed-symbols:GND")
  (at 208.28 110.49 0)
  (unit 1)
  (exclude_from_sim no)
  (in_bom yes)
  (on_board yes)
  (dnp no)
  (fields_autoplaced yes)
  (property "Reference" "#PWR0154" (at 208.28 116.84 0) (effects (font (size 1.27 1.27)) (hide yes)))
  (property "Value" "GND" (at 208.28 115.57 0) (effects (font (size 1.27 1.27))))
  (property "Footprint" "" (at 208.28 110.49 0) (effects (font (size 1.27 1.27)) (hide yes)))
  (property "Datasheet" "" (at 208.28 110.49 0) (effects (font (size 1.27 1.27)) (hide yes)))
  (property "Description" "Power symbol creates a global label with name \"GND\" , ground" (at 208.28 110.49 0) (effects (font (size 1.27 1.27)) (hide yes)))
  (pin "1"))
 (symbol
  (lib_id "majed-symbols:C_Small")
  (at 236.22 82.55 0)
  (unit 1)
  (exclude_from_sim no)
  (in_bom yes)
  (on_board yes)
  (dnp no)
  (property "Reference" "C85" (at 230.124 81.788 0) (effects (font (size 1.27 1.27)) (justify left)))
  (property "Value" "0.1uF" (at 229.87 85.09 0) (effects (font (size 1.27 1.27)) (justify left)))
  (property "Footprint" "Capacitor_SMD:C_0603_1608Metric" (at 236.22 82.55 0) (effects (font (size 1.27 1.27)) (hide yes)))
  (property "Datasheet" "~" (at 236.22 82.55 0) (effects (font (size 1.27 1.27)) (hide yes)))
  (property "Description" "Unpolarized capacitor, small symbol" (at 236.22 82.55 0) (effects (font (size 1.27 1.27)) (hide yes)))
  (property "Manufacturer" "YAGEO " (at 236.22 82.55 0) (effects (font (size 1.27 1.27)) (hide yes)))
  (property "Digikey" "311-1088-1-ND" (at 236.22 82.55 0) (effects (font (size 1.27 1.27)) (hide yes)))
  (property "Mfg part #" "CC0603KRX7R7BB104" (at 236.22 82.55 0) (effects (font (size 1.27 1.27)) (hide yes)))
  (pin "1")
  (pin "2"))
 (symbol
  (lib_id "majed-symbols:TestPoint")
  (at 182.88 90.17 270)
  (unit 1)
  (exclude_from_sim no)
  (in_bom yes)
  (on_board yes)
  (dnp no)
  (property "Reference" "TP19" (at 185.928 87.63 90) (effects (font (size 1.27 1.27)) (justify left)))
  (property "Value" "Manual_Trigger" (at 186.182 92.71 90) (effects (font (size 1.27 1.27)) (justify left)))
  (property "Footprint" "TestPoint:TestPoint_Pad_1.0x1.0mm" (at 182.88 95.25 0) (effects (font (size 1.27 1.27)) (hide yes)))
  (property "Datasheet" "~" (at 182.88 95.25 0) (effects (font (size 1.27 1.27)) (hide yes)))
  (property "Description" "Test Point" (at 182.88 90.17 0) (effects (font (size 1.27 1.27)) (hide yes)))
  (property "Manufacturer" "" (at 182.88 90.17 0) (effects (font (size 1.27 1.27)) (hide yes)))
  (property "Mfg part #" "" (at 182.88 90.17 0) (effects (font (size 1.27 1.27)) (hide yes)))
  (property "Purpose" "" (at 182.88 90.17 0) (effects (font (size 1.27 1.27)) (hide yes)))
  (pin "1"))
 (symbol
  (lib_id "majed-symbols:TestPoint")
  (at 242.57 73.66 0)
  (unit 1)
  (exclude_from_sim no)
  (in_bom yes)
  (on_board yes)
  (dnp no)
  (property "Reference" "TP21" (at 248.031 67.945 0) (effects (font (size 1.27 1.27)) (justify right)))
  (property "Value" "CNV_3V3_OUT" (at 242.824 67.818 0) (effects (font (size 1.27 1.27)) (justify right)))
  (property "Footprint" "TestPoint:TestPoint_Pad_1.0x1.0mm" (at 247.65 73.66 0) (effects (font (size 1.27 1.27)) (hide yes)))
  (property "Datasheet" "~" (at 247.65 73.66 0) (effects (font (size 1.27 1.27)) (hide yes)))
  (property "Description" "Test Point" (at 242.57 73.66 0) (effects (font (size 1.27 1.27)) (hide yes)))
  (property "Manufacturer" "" (at 242.57 73.66 0) (effects (font (size 1.27 1.27)) (hide yes)))
  (property "Mfg part #" "" (at 242.57 73.66 0) (effects (font (size 1.27 1.27)) (hide yes)))
  (property "Purpose" "" (at 242.57 73.66 0) (effects (font (size 1.27 1.27)) (hide yes)))
  (pin "1"))
 (symbol
  (lib_id "majed-symbols:TestPoint")
  (at 144.78 85.09 270)
  (unit 1)
  (exclude_from_sim no)
  (in_bom yes)
  (on_board yes)
  (dnp no)
  (property "Reference" "TP18" (at 147.828 82.55 90) (effects (font (size 1.27 1.27)) (justify left)))
  (property "Value" "Trig_Enable" (at 148.082 87.63 90) (effects (font (size 1.27 1.27)) (justify left)))
  (property "Footprint" "TestPoint:TestPoint_Pad_1.0x1.0mm" (at 144.78 90.17 0) (effects (font (size 1.27 1.27)) (hide yes)))
  (property "Datasheet" "~" (at 144.78 90.17 0) (effects (font (size 1.27 1.27)) (hide yes)))
  (property "Description" "Test Point" (at 144.78 85.09 0) (effects (font (size 1.27 1.27)) (hide yes)))
  (property "Manufacturer" "" (at 144.78 85.09 0) (effects (font (size 1.27 1.27)) (hide yes)))
  (property "Mfg part #" "" (at 144.78 85.09 0) (effects (font (size 1.27 1.27)) (hide yes)))
  (property "Purpose" "" (at 144.78 85.09 0) (effects (font (size 1.27 1.27)) (hide yes)))
  (pin "1"))
 (symbol
  (lib_id "majed-symbols:GND")
  (at 82.55 120.65 0)
  (unit 1)
  (exclude_from_sim no)
  (in_bom yes)
  (on_board yes)
  (dnp no)
  (fields_autoplaced yes)
  (property "Reference" "#PWR0149" (at 82.55 127 0) (effects (font (size 1.27 1.27)) (hide yes)))
  (property "Value" "GND" (at 82.55 125.73 0) (effects (font (size 1.27 1.27))))
  (property "Footprint" "" (at 82.55 120.65 0) (effects (font (size 1.27 1.27)) (hide yes)))
  (property "Datasheet" "" (at 82.55 120.65 0) (effects (font (size 1.27 1.27)) (hide yes)))
  (property "Description" "Power symbol creates a global label with name \"GND\" , ground" (at 82.55 120.65 0) (effects (font (size 1.27 1.27)) (hide yes)))
  (pin "1"))
 (symbol
  (lib_id "majed-symbols:R_US")
  (at 97.79 99.06 270)
  (unit 1)
  (exclude_from_sim no)
  (in_bom yes)
  (on_board yes)
  (dnp no)
  (fields_autoplaced yes)
  (property "Reference" "R72" (at 97.79 92.71 90) (effects (font (size 1.27 1.27))))
  (property "Value" "33" (at 97.79 95.25 90) (effects (font (size 1.27 1.27))))
  (property "Footprint" "Resistor_SMD:R_0603_1608Metric" (at 97.536 100.076 90) (effects (font (size 1.27 1.27)) (hide yes)))
  (property "Datasheet" "~" (at 97.79 99.06 0) (effects (font (size 1.27 1.27)) (hide yes)))
  (property "Description" "Resistor, US symbol" (at 97.79 99.06 0) (effects (font (size 1.27 1.27)) (hide yes)))
  (property "Manufacturer" "YAGEO" (at 97.79 99.06 0) (effects (font (size 1.27 1.27)) (hide yes)))
  (property "Digikey" "311-33GRCT-ND" (at 97.79 99.06 0) (effects (font (size 1.27 1.27)) (hide yes)))
  (property "Mfg part #" "RC0603FR-072KL" (at 97.79 99.06 0) (effects (font (size 1.27 1.27)) (hide yes)))
  (pin "2")
  (pin "1"))
 (symbol
  (lib_id "majed-symbols:GND")
  (at 236.22 85.09 0)
  (unit 1)
  (exclude_from_sim no)
  (in_bom yes)
  (on_board yes)
  (dnp no)
  (fields_autoplaced yes)
  (property "Reference" "#PWR0155" (at 236.22 91.44 0) (effects (font (size 1.27 1.27)) (hide yes)))
  (property "Value" "GND" (at 236.22 90.17 0) (effects (font (size 1.27 1.27))))
  (property "Footprint" "" (at 236.22 85.09 0) (effects (font (size 1.27 1.27)) (hide yes)))
  (property "Datasheet" "" (at 236.22 85.09 0) (effects (font (size 1.27 1.27)) (hide yes)))
  (property "Description" "Power symbol creates a global label with name \"GND\" , ground" (at 236.22 85.09 0) (effects (font (size 1.27 1.27)) (hide yes)))
  (pin "1"))
 (symbol
  (lib_id "majed-symbols:GND")
  (at 97.79 125.73 0)
  (unit 1)
  (exclude_from_sim no)
  (in_bom yes)
  (on_board yes)
  (dnp no)
  (fields_autoplaced yes)
  (property "Reference" "#PWR0150" (at 97.79 132.08 0) (effects (font (size 1.27 1.27)) (hide yes)))
  (property "Value" "GND" (at 97.79 130.81 0) (effects (font (size 1.27 1.27))))
  (property "Footprint" "" (at 97.79 125.73 0) (effects (font (size 1.27 1.27)) (hide yes)))
  (property "Datasheet" "" (at 97.79 125.73 0) (effects (font (size 1.27 1.27)) (hide yes)))
  (property "Description" "Power symbol creates a global label with name \"GND\" , ground" (at 97.79 125.73 0) (effects (font (size 1.27 1.27)) (hide yes)))
  (pin "1"))
 (symbol
  (lib_id "majed-symbols:74LVC2G17")
  (at 67.31 120.65 180)
  (unit 2)
  (exclude_from_sim no)
  (in_bom yes)
  (on_board yes)
  (dnp no)
  (fields_autoplaced yes)
  (property "Reference" "U18" (at 68.58 109.22 0) (effects (font (size 1.27 1.27))))
  (property "Value" "74LVC2G17GW,125" (at 68.58 111.76 0) (effects (font (size 1.27 1.27))))
  (property "Footprint" "Package_TO_SOT_SMD:SOT-363_SC-70-6" (at 67.31 120.65 0) (effects (font (size 1.27 1.27)) (hide yes)))
  (property "Datasheet" "http://www.ti.com/lit/sg/scyt129e/scyt129e.pdf" (at 67.31 120.65 0) (effects (font (size 1.27 1.27)) (hide yes)))
  (property "Description" "Dual Buffer, Schmitt Triggered, Low-Voltage CMOS" (at 67.31 120.65 0) (effects (font (size 1.27 1.27)) (hide yes)))
  (property "Digikey" "1727-4218-1-ND " (at 67.31 120.65 0) (effects (font (size 1.27 1.27)) (hide yes)))
  (property "Manufacturer" "Nexperia USA Inc.  " (at 67.31 120.65 0) (effects (font (size 1.27 1.27)) (hide yes)))
  (property "Mfg part #" "74LVC2G17GW,125" (at 67.31 120.65 0) (effects (font (size 1.27 1.27)) (hide yes)))
  (property "Purpose" "" (at 67.31 120.65 0) (effects (font (size 1.27 1.27)) (hide yes)))
  (pin "3")
  (pin "1")
  (pin "6")
  (pin "2")
  (pin "4")
  (pin "5"))
 (symbol
  (lib_id "majed-symbols:C_Small")
  (at 97.79 123.19 0)
  (unit 1)
  (exclude_from_sim no)
  (in_bom yes)
  (on_board yes)
  (dnp no)
  (property "Reference" "C83" (at 91.44 120.65 0) (effects (font (size 1.27 1.27)) (justify left)))
  (property "Value" "0.1uF" (at 91.44 125.73 0) (effects (font (size 1.27 1.27)) (justify left)))
  (property "Footprint" "Capacitor_SMD:C_0603_1608Metric" (at 97.79 123.19 0) (effects (font (size 1.27 1.27)) (hide yes)))
  (property "Datasheet" "~" (at 97.79 123.19 0) (effects (font (size 1.27 1.27)) (hide yes)))
  (property "Description" "Unpolarized capacitor, small symbol" (at 97.79 123.19 0) (effects (font (size 1.27 1.27)) (hide yes)))
  (property "Manufacturer" "YAGEO " (at 97.79 123.19 0) (effects (font (size 1.27 1.27)) (hide yes)))
  (property "Digikey" "311-1088-1-ND" (at 97.79 123.19 0) (effects (font (size 1.27 1.27)) (hide yes)))
  (property "Mfg part #" "CC0603KRX7R7BB104" (at 97.79 123.19 0) (effects (font (size 1.27 1.27)) (hide yes)))
  (pin "1")
  (pin "2"))
 (symbol
  (lib_id "majed-symbols:GND")
  (at 177.8 102.87 0)
  (unit 1)
  (exclude_from_sim no)
  (in_bom yes)
  (on_board yes)
  (dnp no)
  (fields_autoplaced yes)
  (property "Reference" "#PWR0153" (at 177.8 109.22 0) (effects (font (size 1.27 1.27)) (hide yes)))
  (property "Value" "GND" (at 177.8 107.95 0) (effects (font (size 1.27 1.27))))
  (property "Footprint" "" (at 177.8 102.87 0) (effects (font (size 1.27 1.27)) (hide yes)))
  (property "Datasheet" "" (at 177.8 102.87 0) (effects (font (size 1.27 1.27)) (hide yes)))
  (property "Description" "Power symbol creates a global label with name \"GND\" , ground" (at 177.8 102.87 0) (effects (font (size 1.27 1.27)) (hide yes)))
  (pin "1"))
 (symbol
  (lib_id "majed-symbols:74AHC1G32")
  (at 208.28 100.33 0)
  (unit 1)
  (exclude_from_sim no)
  (in_bom yes)
  (on_board yes)
  (dnp no)
  (fields_autoplaced yes)
  (property "Reference" "U20" (at 220.98 94.0114 0) (effects (font (size 1.27 1.27))))
  (property "Value" "74AHC1G32GW,125" (at 220.98 96.5514 0) (effects (font (size 1.27 1.27))))
  (property "Footprint" "Package_TO_SOT_SMD:SOT-353_SC-70-5" (at 208.28 100.33 0) (effects (font (size 1.27 1.27)) (hide yes)))
  (property "Datasheet" "http://www.ti.com/lit/sg/scyt129e/scyt129e.pdf" (at 208.28 100.33 0) (effects (font (size 1.27 1.27)) (hide yes)))
  (property "Description" "Single OR Gate, Low-Voltage CMOS" (at 208.28 100.33 0) (effects (font (size 1.27 1.27)) (hide yes)))
  (property "Digikey" "1727-3150-1-ND" (at 208.28 100.33 0) (effects (font (size 1.27 1.27)) (hide yes)))
  (property "Manufacturer" "Nexperia USA Inc. " (at 208.28 100.33 0) (effects (font (size 1.27 1.27)) (hide yes)))
  (property "Mfg part #" "74AHC1G32GW,125 " (at 208.28 100.33 0) (effects (font (size 1.27 1.27)) (hide yes)))
  (property "Purpose" "" (at 208.28 100.33 0) (effects (font (size 1.27 1.27)) (hide yes)))
  (pin "1")
  (pin "4")
  (pin "3")
  (pin "2")
  (pin "5"))
 (symbol
  (lib_id "majed-symbols:74LVC2G17")
  (at 113.03 119.38 90)
  (unit 3)
  (exclude_from_sim no)
  (in_bom yes)
  (on_board yes)
  (dnp no)
  (fields_autoplaced yes)
  (property "Reference" "U18" (at 113.03 109.22 90) (effects (font (size 1.27 1.27))))
  (property "Value" "74LVC2G17GW,125" (at 113.03 111.76 90) (effects (font (size 1.27 1.27))))
  (property "Footprint" "Package_TO_SOT_SMD:SOT-363_SC-70-6" (at 113.03 119.38 0) (effects (font (size 1.27 1.27)) (hide yes)))
  (property "Datasheet" "http://www.ti.com/lit/sg/scyt129e/scyt129e.pdf" (at 113.03 119.38 0) (effects (font (size 1.27 1.27)) (hide yes)))
  (property "Description" "Dual Buffer, Schmitt Triggered, Low-Voltage CMOS" (at 113.03 119.38 0) (effects (font (size 1.27 1.27)) (hide yes)))
  (property "Digikey" "1727-4218-1-ND " (at 113.03 119.38 0) (effects (font (size 1.27 1.27)) (hide yes)))
  (property "Manufacturer" "Nexperia USA Inc.  " (at 113.03 119.38 0) (effects (font (size 1.27 1.27)) (hide yes)))
  (property "Mfg part #" "74LVC2G17GW,125" (at 113.03 119.38 0) (effects (font (size 1.27 1.27)) (hide yes)))
  (property "Purpose" "" (at 113.03 119.38 0) (effects (font (size 1.27 1.27)) (hide yes)))
  (pin "3")
  (pin "1")
  (pin "6")
  (pin "2")
  (pin "4")
  (pin "5")))
